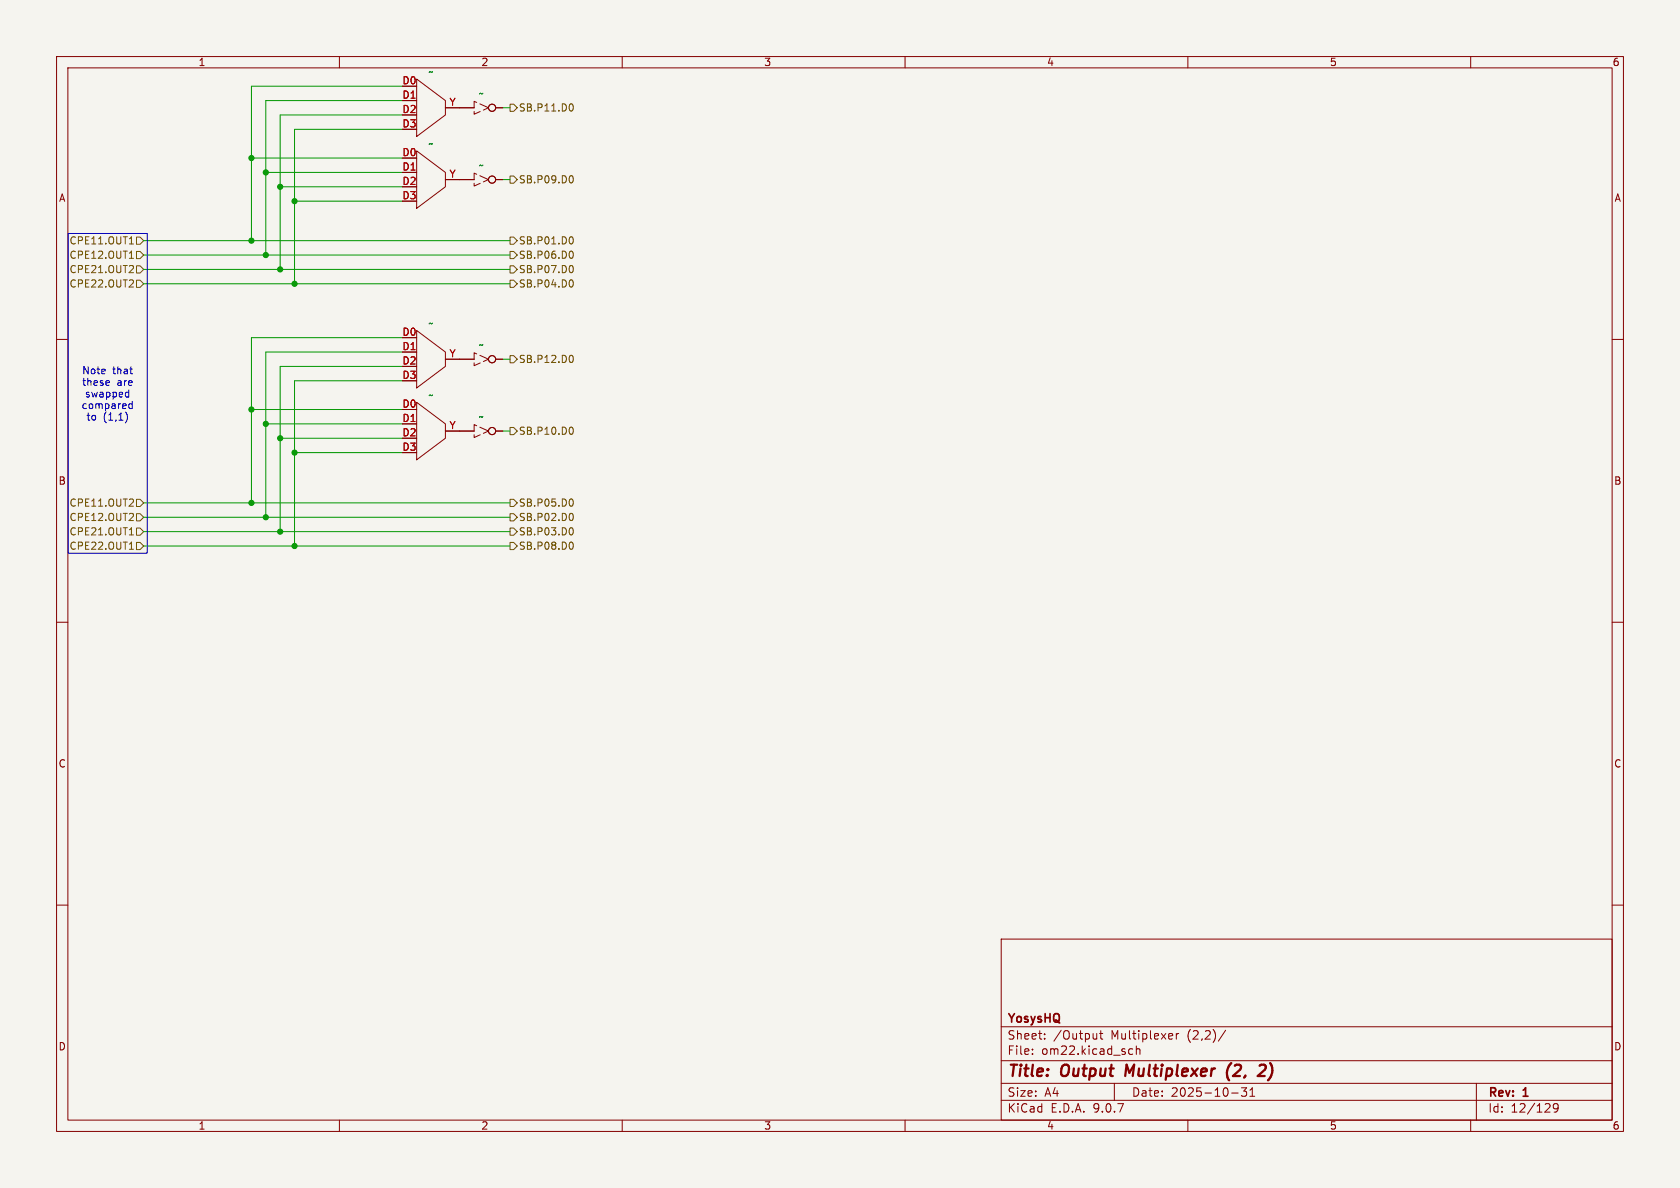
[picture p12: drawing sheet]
<svg xmlns="http://www.w3.org/2000/svg" width="297mm" height="210mm" viewBox="0 0 297 210" stroke-linecap="round" stroke-linejoin="round" font-family="sans-serif">
<path d="M0 0h297v210h-297z" fill="#f5f4ef" stroke="#f5f4ef" stroke-width=".18"/>
<g fill="none" stroke="#840000" stroke-width=".18">
<path d="M10 10h277v190h-277zM12 12h273v186h-273zM60 10v2M71.1 17.8h2.6M73.7 14l5 3.8v2.5l-5 3.8zM78.7 19.1h5.1M87.6 19.1h1.3M110 10v2M160 10v2M210 10v2M260 10v2M71.1 30.5h2.6"/>
<path d="M73.7 26.7l5 3.8v2.5l-5 3.8zM78.7 31.8h5.1M87.6 31.8h1.3M73.7 58.4l5 3.8v2.6l-5 3.8zM10 60h2M71.1 74.9h2.6M71.1 62.2h2.6M73.7 71.1l5 3.8v2.6l-5 3.8zM78.7 76.2h5.1M78.7 63.5h5.1M87.6 76.2h1.3M87.6 63.5h1.3"/>
<path d="M285 60h2M10 110h2M285 110h2M10 160h2M177 166h108v32h-108zM285 160h2M60 198v2M110 198v2M160 198v2M177 194.5h108M177 191.5h108M177 187.5h108"/>
<path d="M177 181.5h108M182.5 186.3v.1M182.5 185.5v.1M184.7 183.6v.1M184.7 182.8v.1M193.9 182.7v1M193.9 183.6l-.2 .1M194.4 182.7h.6M194.6 182.2v1.3l.4 .2M197 191.5v3M199.7 186.3h.5M199.7 185.5h.5"/>
<path d="M200.9 185.5l.2-.1 .4 .1v.9M200.9 184.9v1.5M207.2 182.8l.1 .3-.7 .1M208 182.7v1M208.4 182.7l-.3 .1-.1 .2M210 198v2M216.7 182.1l-1.3 2M217.7 193.2h1.2M220.4 192.3l-.5 .6 .4 .1v.7l-.2 .1h-.4l-.2-.1M221 193.8h.8M221 192.7l.4-.4v1.5M260 198v2"/>
<path d="M261 191.5v6.5M275.5 195.7l-.3 .3h-.3l-.3-.3 .1-.5 .5-.1 .2 .1a.99 .99 0 0 1-.4 1.4h-.3"/>
<circle cx="87" cy="19" r=".63"/>
<circle cx="87" cy="31.7" r=".63"/>
<circle cx="87" cy="63.5" r=".63"/>
<circle cx="87" cy="76.2" r=".63"/>
</g>
<path d="M199.2 188.2l-.3 2M217.7 187.9a2.35 2.35 0 0 0-.4 3.1M222.7 188.4l.3-.2h.5a.45 .45 0 0 1 .3 .6l-.2 .3-1.3 1.1h1.3" fill="none" stroke="#840000" stroke-width=".4"/>
<path d="M86.4 19.1l-2.6-1.2v2.3l2.6-1.1M86.4 31.8l-2.6-1.2v2.3l2.6-1.1M86.4 76.2l-2.6-1.1v2.2l2.6-1.1M86.4 63.5l-2.6-1.1v2.2l2.6-1.1" fill="none" stroke="#840000" stroke-width=".18" stroke-dasharray="1.7 .6"/>
<g fill="none" stroke="#725600" stroke-width=".18">
<path d="M90.2 18.4h.6l.6 .7-.6 .6h-.6zM100.9 18.4a.68 .68 0 0 1 .5 .6 .68 .68 0 0 1-.5 .6M90.2 31.1h.6l.6 .7-.6 .6h-.6zM100.9 31.1a.68 .68 0 0 1 .5 .6 .68 .68 0 0 1-.5 .6M22.9 43.1h.7M22.9 45.7h.7M23.5 47l.1 .2-.1 .3-.7 .7h.8M23.5 49.5l.1 .2-.1 .3-.7 .7h.8M24.1 47h.7l.6 .6-.6 .7h-.7zM24.1 41.9h.7l.6 .6-.6 .7h-.7zM24.1 49.5h.7l.6 .7-.6 .6h-.7zM24.1 44.5h.7l.6 .6-.6 .6h-.7z"/>
<path d="M90.2 41.9h.6l.6 .6-.6 .7h-.6zM90.2 47h.6l.6 .6-.6 .7h-.6zM90.2 49.5h.6l.6 .7-.6 .6h-.6zM90.2 44.5h.6l.6 .6-.6 .6h-.6zM100.9 41.9a.68 .68 0 0 1 .5 .6 .68 .68 0 0 1-.5 .6M100.9 44.4a.68 .68 0 0 1 .5 .6 .68 .68 0 0 1-.5 .7M100.9 46.9a.68 .68 0 0 1 .5 .7 .68 .68 0 0 1-.5 .6M100.9 49.5a.68 .68 0 0 1 .5 .6 .68 .68 0 0 1-.5 .6M90.2 62.9h.6l.6 .6-.6 .6h-.6zM90.2 75.6h.6l.6 .6-.6 .6h-.6zM100.9 62.8a.68 .68 0 0 1 .5 .6 .68 .68 0 0 1-.5 .7M100.9 75.5a.68 .68 0 0 1 .5 .6 .68 .68 0 0 1-.5 .7"/>
<path d="M22.9 94.6h.7M22.9 97.1h.7M23.5 88.3l.1 .2-.1 .3-.7 .7h.8M23.5 90.8l.1 .2-.1 .3-.7 .7h.8M24.1 93.3h.7l.6 .7-.6 .6h-.7zM24.1 95.9h.7l.6 .6-.6 .7h-.7zM24.1 88.3h.7l.6 .6-.6 .6h-.7zM24.1 90.8h.7l.6 .6-.6 .7h-.7zM90.2 90.8h.6l.6 .6-.6 .7h-.6zM90.2 93.3h.6l.6 .7-.6 .6h-.6zM90.2 88.3h.6l.6 .6-.6 .6h-.6zM90.2 95.9h.6l.6 .6-.6 .7h-.6z"/>
<path d="M100.9 88.2a.68 .68 0 0 1 .5 .6 .68 .68 0 0 1-.5 .7M100.9 90.7a.68 .68 0 0 1 .5 .7 .68 .68 0 0 1-.5 .6M100.9 93.3a.68 .68 0 0 1 .5 .6 .68 .68 0 0 1-.5 .7M100.9 95.8a.68 .68 0 0 1 .5 .7 .68 .68 0 0 1-.5 .6"/>
</g>
<g fill="none" stroke="#009600" stroke-width=".18">
<path d="M71.1 17.8h-24.1v27.3M71.1 15.2h-26.7v27.3M88.9 19.1h1.3M44.4 27.9h26.7M47 30.5h24.1M49.5 33h21.6M52.1 35.6h19M71.1 20.3h-21.6v27.3M71.1 22.9h-19v27.3M88.9 31.8h1.3M25.4 42.5h64.8M25.4 45.1h64.8"/>
<path d="M25.4 47.6h64.8M25.4 50.2h64.8M71.1 59.7h-26.7v29.2M44.4 72.4h26.7M47 74.9h24.1M49.5 77.5h21.6M71.1 67.3h-19v29.2M71.1 62.2h-24.1v29.2M71.1 64.8h-21.6v29.2M88.9 63.5h1.3M88.9 76.2h1.3M25.4 94h64.8"/>
<path d="M25.4 88.9h64.8M25.4 91.4h64.8M25.4 96.5h64.8M52.1 80h19"/>
</g>
<path d="M12.1 41.3h13.9v56.5h-13.9zM19.2 67.3l.2 .3-.7 .1M19.3 68.1h-.1M22.4 69.3l.4 .1M22.5 73.4v.5l-.2 .6M22.8 68.9v1.3M22.8 70.1l-.4 .1M23.4 71.4h-.4l-.2 .2 .1 .6h.5M23.4 71v1.2" fill="none" stroke="#0000c2" stroke-width=".18"/>
<g fill="#009600" stroke="#009600" stroke-width=".18">
<circle cx="44.4" cy="88.9" r=".46"/>
<circle cx="47" cy="74.9" r=".46"/>
<circle cx="44.4" cy="27.9" r=".46"/>
<circle cx="52.1" cy="35.6" r=".46"/>
<circle cx="47" cy="45.1" r=".46"/>
<circle cx="52.1" cy="50.2" r=".46"/>
<circle cx="49.5" cy="47.6" r=".46"/>
<circle cx="49.5" cy="33" r=".46"/>
<circle cx="44.4" cy="42.5" r=".46"/>
<circle cx="47" cy="30.5" r=".46"/>
<circle cx="49.5" cy="77.5" r=".46"/>
<circle cx="52.1" cy="96.5" r=".46"/>
<circle cx="52.1" cy="80" r=".46"/>
<circle cx="44.4" cy="72.4" r=".46"/>
<circle cx="47" cy="91.4" r=".46"/>
<circle cx="49.5" cy="94" r=".46"/>
</g>
<g font-size="2.8" fill="#840000">
<text x="178" y="190.9">Title:</text>
<text x="187.7" y="190.9">Output</text>
<text x="199.8" y="190.9">Multiplexer</text>
<text x="218.5" y="190.9">(2,</text>
<text x="225" y="190.9">2)</text>
</g>
<g font-size="2.1" fill="#840000">
<text x="178" y="184">Sheet:</text>
<text x="178" y="181.2">YosysHQ</text>
<text x="186.2" y="184">/Output</text>
<text x="196.5" y="184">Multiplexer</text>
<text x="210" y="184">(2,2)/</text>
<text x="178" y="186.7">File:</text>
<text x="184.1" y="186.7">om22.kicad_sch</text>
<text x="178" y="196.9">KiCad</text>
<text x="178" y="194.1">Size:</text>
<text x="184.7" y="194.1">A4</text>
<text x="185.7" y="196.9">E.D.A.</text>
<text x="193.3" y="196.9">9.0.7</text>
<text x="200" y="194.1">Date:</text>
<text x="207" y="194.1">2025-10-31</text>
<text x="263" y="194.3">Rev:</text>
<text x="263" y="196.9">Id:</text>
<text x="267.1" y="196.9">12/129</text>
<text x="269.4" y="194.3">1</text>
</g>
<g font-size="1.8" fill="#840000">
<text x="35" y="11.9">1</text>
<text x="85" y="11.9">2</text>
<text x="135" y="11.9">3</text>
<text x="185" y="11.9">4</text>
<text x="235" y="11.9">5</text>
<text x="285" y="11.9">6</text>
<text x="10.3" y="35.9">A</text>
<text x="285.3" y="35.9">A</text>
<text x="10.3" y="85.9">B</text>
<text x="285.3" y="85.9">B</text>
<text x="10.3" y="135.9">C</text>
<text x="285.3" y="135.9">C</text>
<text x="10.3" y="185.9">D</text>
<text x="285.3" y="185.9">D</text>
<text x="35" y="199.9">1</text>
<text x="85" y="199.9">2</text>
<text x="135" y="199.9">3</text>
<text x="185" y="199.9">4</text>
<text x="235" y="199.9">5</text>
<text x="285" y="199.9">6</text>
</g>
<g font-size="1.8" fill="#a90000">
<text x="71" y="15">D0</text>
<text x="71" y="17.5">D1</text>
<text x="71" y="20.1">D2</text>
<text x="71" y="22.6">D3</text>
<text x="79.4" y="18.8">Y</text>
<text x="71" y="27.7">D0</text>
<text x="71" y="30.2">D1</text>
<text x="71" y="32.8">D2</text>
<text x="71" y="35.3">D3</text>
<text x="79.4" y="31.5">Y</text>
<text x="71" y="59.4">D0</text>
<text x="71" y="62">D1</text>
<text x="71" y="64.5">D2</text>
<text x="79.4" y="63.2">Y</text>
<text x="71" y="67.1">D3</text>
<text x="71" y="72.1">D0</text>
<text x="71" y="74.7">D1</text>
<text x="71" y="77.2">D2</text>
<text x="79.4" y="75.9">Y</text>
<text x="71" y="79.8">D3</text>
</g>
<g font-size="1.8" fill="#006464">
<text x="75.6" y="13.6">~</text>
<text x="84.5" y="17.4">~</text>
<text x="75.6" y="26.3">~</text>
<text x="84.5" y="30.1">~</text>
<text x="75.6" y="58">~</text>
<text x="84.5" y="61.8">~</text>
<text x="75.6" y="70.7">~</text>
<text x="84.5" y="74.5">~</text>
</g>
<g font-size="1.8" fill="#725600">
<text x="91.6" y="19.9">SB.P11.D0</text>
<text x="91.6" y="32.6">SB.P09.D0</text>
<text x="12.2" y="43.4">CPE11.OUT1</text>
<text x="12.2" y="45.9">CPE12.OUT1</text>
<text x="91.6" y="43.4">SB.P01.D0</text>
<text x="91.6" y="45.9">SB.P06.D0</text>
<text x="12.2" y="48.5">CPE21.OUT2</text>
<text x="12.2" y="51">CPE22.OUT2</text>
<text x="91.6" y="48.5">SB.P07.D0</text>
<text x="91.6" y="51">SB.P04.D0</text>
<text x="91.6" y="64.4">SB.P12.D0</text>
<text x="91.6" y="77.1">SB.P10.D0</text>
<text x="12.2" y="89.8">CPE11.OUT2</text>
<text x="91.6" y="89.8">SB.P05.D0</text>
<text x="12.2" y="94.8">CPE21.OUT1</text>
<text x="12.2" y="92.3">CPE12.OUT2</text>
<text x="91.6" y="92.3">SB.P02.D0</text>
<text x="91.6" y="94.8">SB.P03.D0</text>
<text x="12.2" y="97.4">CPE22.OUT1</text>
<text x="91.6" y="97.4">SB.P08.D0</text>
</g>
<g font-size="1.8" fill="#0000c2">
<text x="14.4" y="68.4">these</text>
<text x="14.4" y="66.4">Note</text>
<text x="14.9" y="70.5">swapped</text>
<text x="19.9" y="66.4">that</text>
<text x="20.7" y="68.4">are</text>
<text x="14.3" y="72.5">compared</text>
<text x="15.2" y="74.6">to</text>
<text x="18.2" y="74.6">(1,1)</text>
</g>
</svg>
